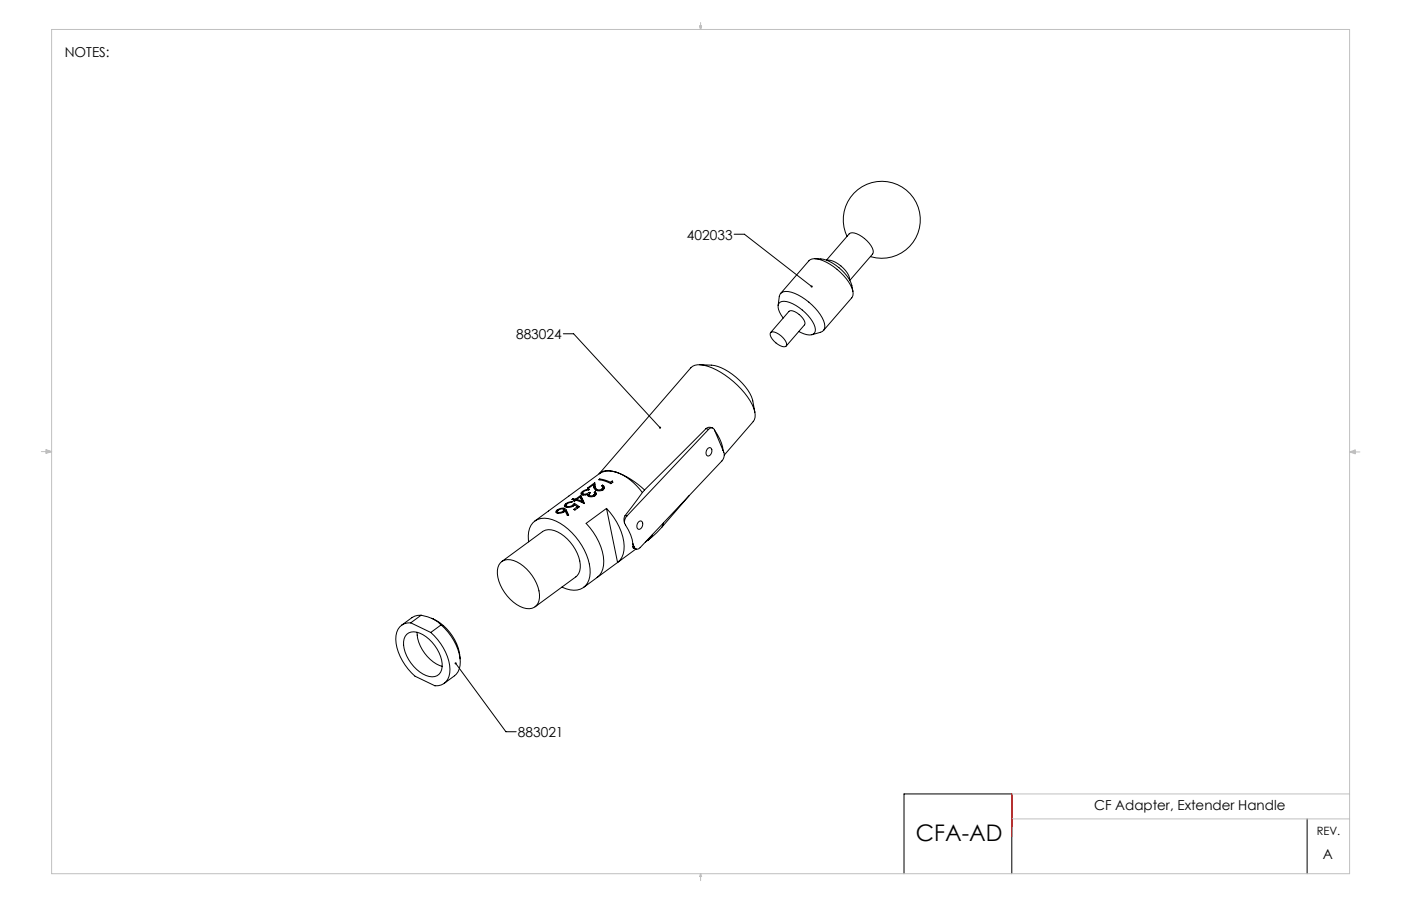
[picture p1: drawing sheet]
<svg xmlns="http://www.w3.org/2000/svg" width="432mm" height="279mm" viewBox="0 0 432 279" stroke-linecap="round" stroke-linejoin="round" font-family="sans-serif">
<g fill="none" stroke="#000" stroke-width=".31">
<path d="M226.3 72.2h3.1l20.8 16.2M251.2 79.8a12.3 12.3 0 0 1 10.5 6.3 8.5 8.5 0 0 1 1.2 3.8M261.1 72.9a11.9 11.9 0 0 1 8.4-16.8 11.9 11.9 0 0 1 14.1 12.3 11.9 11.9 0 0 1-15.3 10.7M239.8 94.2l.4-2.7a2.05 2.05 0 0 1 2.8-1.6 16.6 16.6 0 0 1 11.1 9.9 1.93 1.93 0 0 1-1.2 2.7l-2.7 .7M240.6 90.5l8.7-10.1a3.8 3.8 0 0 1 4.4 0 17.1 17.1 0 0 1 9.1 9.3 2.28 2.28 0 0 1-.3 2.1l-8.7 10.1M241.4 98.1l-.1-.1a4.4 4.4 0 0 1-1.2-4.4 3.4 3.4 0 0 1 4.2 .1 12.8 12.8 0 0 1 7 7.8 1.77 1.77 0 0 1-2.6 1.7l-2.5-1M254.7 80.2l7-8.1a2.51 2.51 0 0 1 3.1 .4 7.9 7.9 0 0 1 4.4 5.2l-.3 .7-7 8.1M254.9 80.3a7.5 7.5 0 0 1 6.3 3.9l.6 1.4v.7M173.6 102.9h3.2l26.6 29M215.7 112.5l3.6 .1a17.6 17.6 0 0 1 12.7 11l.7 3.6M237.5 102.6a2.68 2.68 0 0 1 3.2 .9l.6 .6a2.83 2.83 0 0 1 1.1 2.6 2.68 2.68 0 0 1-3.2-.9l-.7-.6a2.83 2.83 0 0 1-1-2.6zM237.5 102.6l5.7-6.6a2.8 2.8 0 0 1 3.1 1l.6 .6a2.25 2.25 0 0 1 1.1 2.6l-5.7 6.5"/>
<path d="M217.6 132.2l-18.9 18.9M217.6 132.2l.8 .2M218.3 138.2l.7-.1a1.48 1.48 0 0 1 .3 1.5 1.48 1.48 0 0 1-1.3 1 1.58 1.58 0 0 1 .3-2.4zM218.4 132.4a1 1 0 0 1 .9-.5 1 1 0 0 1 .9 .7l2.9 6.9a2.76 2.76 0 0 1-.6 2.7l-25.2 26.7a1 1 0 0 1-1 .5 1 1 0 0 1-.8-.7M218.4 132.4l-25.2 26.7M219.6 132l-.4-.1a1.43 1.43 0 0 0-1.6 .3M220.2 132.7a13.7 13.7 0 0 1 2.7 6.3M171.7 157.8l-.2 .3M171.7 157.3l-.4 .6a2.2 2.2 0 0 0 2.9-.3l.6 1.3 .5-.1-.8-1.5M171.7 157.3l.1 .4M171.8 157.8l.1 .5M172.1 158v.3"/>
<path d="M173.5 157.7l-1.4 .3M173.5 157.7l.3-.5a1.44 1.44 0 0 0-2 .6l.3 .2M173.5 157.7l.1 .3M173.8 156.7l.7 .6M173.8 156.7l-1 .1-1.1 .5M173.8 156.7l.1 .6 .8 .7M173.8 157.2l.1 .6M174.4 155.3l.9-.4 1.2-.2-.3 .2a1.18 1.18 0 0 0-1.6 1.2l.2 .1M174.4 155.3l-.5 .6 .6 .5M174.4 155.3l.1 .4-.4 .5M174.4 155.9l.1 .5M174.5 157.3l.2 .7"/>
<path d="M174.7 158l.4 .9M174.8 156.2l.1 .2M176.5 155.8l-.8 .4h-.9M176.5 155.8v.4M176.6 153.8l.8 .1M176.6 153.8l-.3 .2 .8 .2M176.6 153.8v.3M177 155.2l1.6 1.1-1.4 1-.4-.2 1.1-.8M177 155.2l-.5 .6M177 155.2l.1 .5M177.1 154.2l-.4 .2 .4 .1 .4-.3M177.1 154.2l.1 .3"/>
<path d="M177.1 154.4h.1M177.4 153.9l.1 .4M177.8 154l1.6 .6M177.8 154l1-.7 .6 1.3M177.8 154v.4M177.8 154.3h.1M177.9 156.3l-.8-.6a2.41 2.41 0 0 1-2.6 .7M177.9 156.3l.1 .4M177.9 156.3l.4 .2M179 152.8l1.1 2.5-2.6-1.1M179 152.8l-1.6 1.1M179 152.8l.1 .6"/>
<path d="M179.1 153.4l.9 1.9M179.1 153.4l-.2 .1M179.4 154.6l.1 .4M179.5 152.2l.1 .4M179.5 151.6l1-.5 1.2-.2-1.1 .3a1.15 1.15 0 0 0-1 1.1l.2 .1M179.5 151.6l-.5 .6a1.51 1.51 0 0 0 2.1 .3M179.5 151.6l.1 .3M179.6 152l-.4 .5M179.8 152.4v.3M181.1 152.5v.3M181.1 152.8l.4-.2 .1 .5M181.6 151.8l.4 .2-.5 .5 .2 .4"/>
<path d="M181.6 151.8l-.8 .5-1 .1M181.6 151.8l.1 .5M181.7 152.9l.1 .3M183 149.4l-1.6 1.2-.4-.1 2.3-1.6 .3 1.5 .4 .6M183 149.4l.1 1.1M183 149.4l.2 1.2M183 152.6l-1.3 .3M183 152.6l.1 .4M183.3 152.1l.1 .7M183.4 149.3l-.4 .3M183.4 152.7l-.1 .2M183.4 151.6l.3 .4a1.51 1.51 0 0 1-.9 1.2 1.51 1.51 0 0 1-1.6-.3l-.1-.4"/>
<path d="M183.4 151.6l-.3 .3 .2 .4-.3 .3M183.4 151.6l.1 .6M183.5 150.3l.2 .8M183.5 152.2l-.2 .2M183.5 152.2l.3 .2M183.7 151v.2M184 151l.1 .3M184.7 146.1l-19.9 14.6M184.9 147.7l1.6 .4 1.7 .6M184.9 147.7l-.3 .2 1.8 .4 1.9 .9M184.9 147.7v.3M185.5 150.8l-.7 .3-.8-.1"/>
<path d="M185.5 150.8l.1 .5M185.7 149.6a.89 .89 0 0 1 .6 1.1 .89 .89 0 0 1-1.1 .6h-1a1.09 1.09 0 0 1-1.1-.9M185.7 149.6l-.3 .2 .4 .5-.3 .5M185.7 149.6l.1 .6M185.8 150.2l.1 .7M185.8 150.2l.5 .3M185.9 150.8l-.1 .3M186.9 156.8l-6.3 4.6a18 18 0 0 1 5.4 12.9 5.3 5.3 0 0 1-1.9 3.8M186.9 156.8a18 18 0 0 1 5.4 12.9 5.3 5.3 0 0 1-2 3.8zM188.2 148.7l.1 .5M188.7 148.4l.2 .3-.6 .5M188.7 148.4l-.5 .3"/>
<path d="M188.7 148.4l.1 .4M190 145.7a17.4 17.4 0 0 1 8 6.2M190 145.7a24.9 24.9 0 0 1 8.7 5.4M190 145.7a5.6 5.6 0 0 0-5.3 .4M190 145.7a5 5 0 0 0-5.3 .4M192.7 159a2.52 2.52 0 0 0-.2 2.2M192.7 159l.5 .1M193.2 159.1l-.6 1-.1 1.1M198 151.9l-5.3 7.1M198.7 151.1l-.7 .8M212.4 152.8l-8.5 9.9M223.2 140.3l8.9-10.3a4.9 4.9 0 0 0-.3-5.2 25.8 25.8 0 0 0-14.7-12.1 4 4 0 0 0-4.2 .7l-28.2 32.7"/>
<path d="M154.3 173.5a4.2 4.2 0 0 1 5-.2 13.2 13.2 0 0 1 7 11.1 3.4 3.4 0 0 1-5 3 13 13 0 0 1-8-11.5l.2-.9zM154.7 173.2l12.5-9.3a4.8 4.8 0 0 1 5.7 .7 13 13 0 0 1 5.9 10.5 3.6 3.6 0 0 1-1.3 2.8l-12.6 9.2M162.9 167.1a6 6 0 0 1 2.9-7 9.9 9.9 0 0 1 9.3 3.1 19 19 0 0 1 6.8 13.4 5.1 5.1 0 0 1-7.4 5l-1.3-.5M192.5 161.2l.3 .7a13 13 0 0 1 2.3 5.8M195.1 168.6l.1 .4M195.1 168.6l.4 .1M195.1 167.7v.9M195.1 167.7l.4 1M195.2 169l.9 .3M196 169.3l-16.1 11.9M197 160.8l.7-.1a1.48 1.48 0 0 1 .3 1.5 1.48 1.48 0 0 1-1.3 1 1.58 1.58 0 0 1 .3-2.4zM199.7 166.6l-.8 .6"/>
<path d="M201.1 164.8l-1.4 1.8M203.9 162.7l-4.2 3.9M204.5 161.2l-.6 1.5M125.3 195.6a4.1 4.1 0 0 1 5 .1 12 12 0 0 1 6 9.9 3.2 3.2 0 0 1-5 2.7 12 12 0 0 1-6.9-10.4l.5-1.6zM126.6 192.1a4.4 4.4 0 0 0-4.6 5.1 16.7 16.7 0 0 0 5.9 11.3l6.2 3a4.4 4.4 0 0 0 4.6-5.1 16.7 16.7 0 0 0-5.9-11.4M126.6 192.1l6.2 2.9M128.6 195a11.8 11.8 0 0 0 7.7 10.5M129.8 189.7a4.2 4.2 0 0 0-2.9 .8l-3.1 2.3M129.8 189.7a11.4 11.4 0 0 1 6.2 3M129.8 189.7l-3.2 2.4M133 190.7a14.9 14.9 0 0 1 8.8 12.5M136 192.7a16 16 0 0 1 5.8 12.5 4.5 4.5 0 0 1-1.7 3.2l-3.2 2.3"/>
<path d="M136 192.7l-3.2 2.3M140.4 204.6l15.5 21.1h3.2M402.9 252.5v16.9M278.6 269.4v-24.6h33.2v24.6"/>
</g>
<path d="M311.8 244.8v13.3" fill="none" stroke="#f00" stroke-width=".31"/>
<g fill="none" stroke="#c0c0c0" stroke-width=".31">
<path d="M15.9 9.1h400.1v260.3h-400.1zM215.6 8h.6l-.3 1.1zM215.7 8l.2 1.1M215.9 6.9v2.2M216 8l-.1 1.1M12.7 139.3h3.2M14.2 139l1.7 .3M14.2 138.7l1.7 .6-1.7 .5zM15.9 139.3l-1.7 .2M416 139.4h3.1M416 139.4l1.7-.6v1.1zM416 139.4l1.7 .2"/>
<path d="M417.7 139.1l-1.7 .3M311.7 252.5h104.3M311.8 244.8h104.2M215.9 269.4v2.2M215.9 269.4l.3 .9h-.6z"/>
</g>
<path d="M249.9 88.1l.1 .5h.4l-.2-.2 .2 .2v-.5zM203.2 131.7l.1 .5 .4-.1-.3-.2 .3 .2-.1-.5zM140.2 204.4a.33 .33 0 0 0 .2 .5 .33 .33 0 0 0 .4-.4 .33 .33 0 0 0-.6-.2l.2 .3z" fill="#000"/>
<text font-size="7.1" x="282.3" y="259.3">CFA-AD</text>
<g font-size="4.2">
<text x="20" y="17.6">NOTES:</text>
<text x="211.7" y="73.9">402033</text>
<text x="159.1" y="104.6">883024</text>
<text x="159.6" y="227.4">883021</text>
<text x="337.2" y="249.8">CF Adapter, Extender Handle</text>
<text x="407.7" y="264.9">A</text>
</g>
<text font-size="3.5" x="405.8" y="257.6">REV.</text>
</svg>
